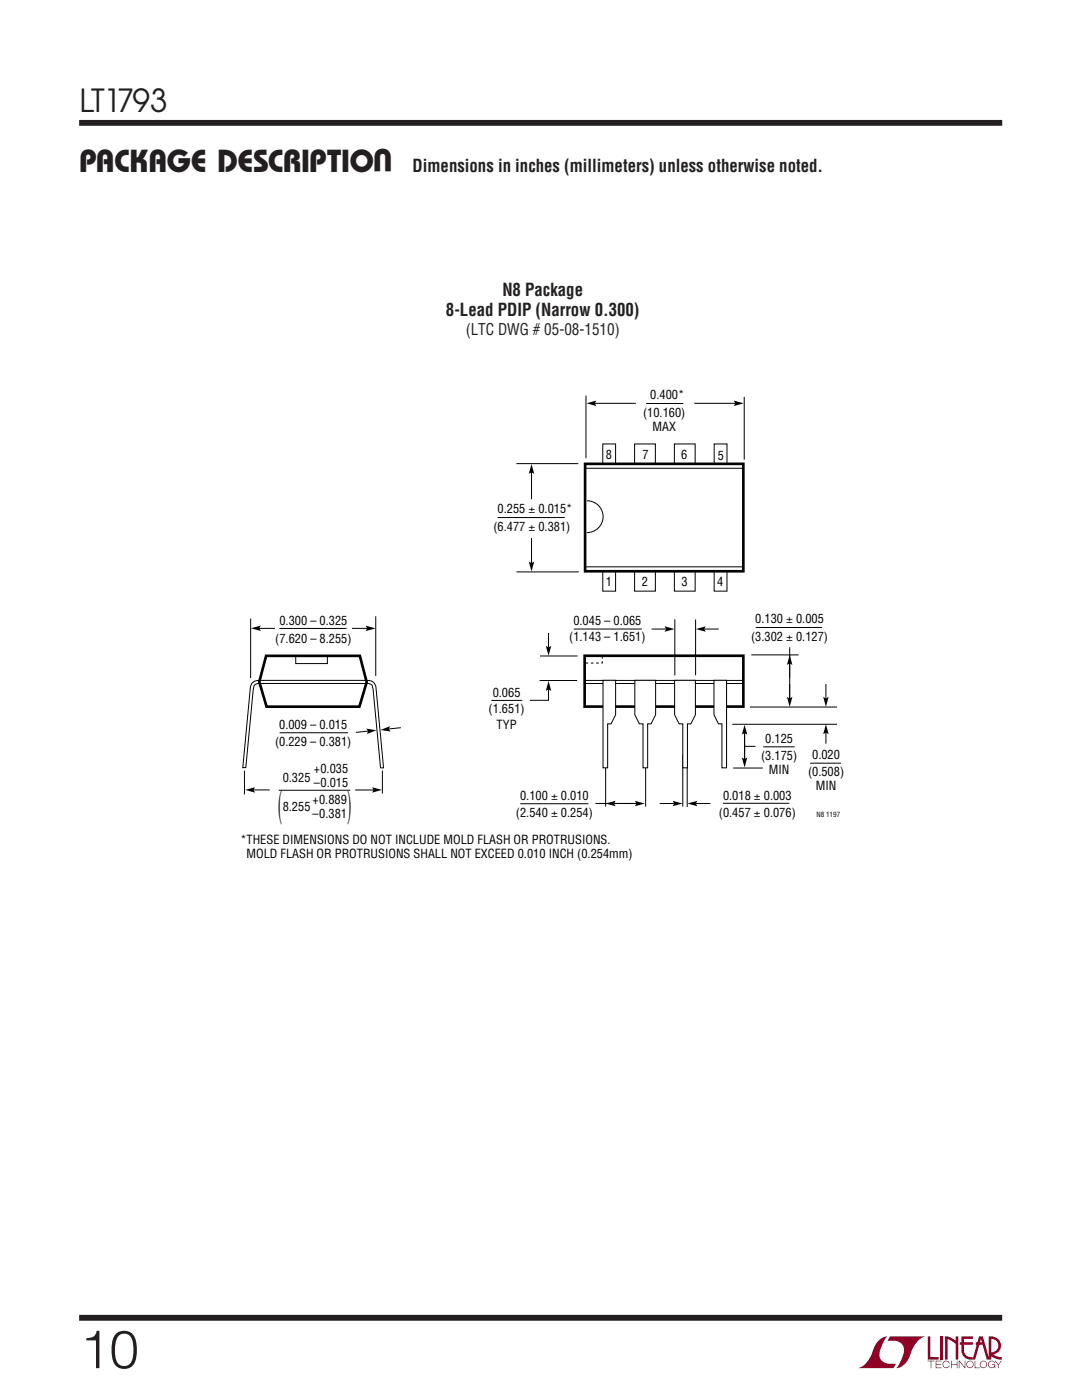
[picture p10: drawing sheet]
<svg xmlns="http://www.w3.org/2000/svg" width="216mm" height="279mm" viewBox="0 0 216 279" stroke-linecap="round" stroke-linejoin="round" font-family="sans-serif">
<path d="M15.8 24.5h184.2M15.8 263h184.2" fill="none" stroke="#231f20" stroke-width="1.2" stroke-linecap="butt"/>
<g fill="#900126">
<path d="M185.1 266.7h.5v4.1h1.7v.5h-2.2z"/>
<path d="M175.6 267.3l.5-.3 1-.3a5.2 5.2 0 0 0-1.6 4.2 2.65 2.65 0 0 0 3.3 1.3l-.5 .8h-7.2a5 5 0 0 0 3.2-3.8l.4-.8z"/>
<path d="M177.6 266.7h7.1a5 5 0 0 0-3.1 3.9 3.3 3.3 0 0 1-2.8 2.4 5.2 5.2 0 0 0 1.5-4.2 2.65 2.65 0 0 0-3.2-1.2z"/>
<path d="M187.7 266.7h.5v4.6h-.5z"/>
<path d="M188.6 266.7l1.1 .2 1 .7v-.9h.5v4.6h-.5v-3.1l-1.6-1v4.1h-.5z"/>
<path d="M185.1 271.6h1.3v.1h-.6v1.3h-.1v-1.3h-.6z"/>
<path d="M186.7 271.6h1.1v.1h-1v.5h1v.1h-1v.6h1.1v.1h-1.2z"/>
<path d="M189.8 271.6h.1v.6h1v-.6h.2v1.4h-.2v-.7h-1v.7h-.1z"/>
<path d="M191.3 271.6h.2l1 1.2v-1.2h.1v1.4h-.1l-1.1-1.3v1.3h-.1z"/>
<path d="M194.5 271.6h.1v1.3h1v.1h-1.1z"/>
<path d="M198.5 271.6h.2l.5 .7 .5-.7h.2l-.6 .8v.6h-.2v-.6z"/>
<path d="M191.8 266.7h2.3v.5h-1.7v.7h1.7v.5h-1.7v1.2a1.35 1.35 0 0 0 1.7 1.2v.5l1.3-4.6h.7l1.2 4.2v-4.2a1.88 1.88 0 0 1 2.4 1.4 1.88 1.88 0 0 1-1.5 2.3l.8 .3 .9 .1v.5h-.4a3.4 3.4 0 0 1-1.9-.7v-.7a1.37 1.37 0 0 0 1.6-1.2 1.37 1.37 0 0 0-1.4-1.5v4.1h-.9l-.8-2.9h-1.4v-.5h1.2l-.2-.7-1.1 4.1a2.1 2.1 0 0 1-2.7-1.3l-.1-1.6h-.3v-.5h.3z"/>
<path d="M193 271.8a.74 .74 0 0 1 1.2 .1 .74 .74 0 0 1-.4 1.1 .74 .74 0 0 1-1-.7h.2a.6 .6 0 0 0 .8 .5 .6 .6 0 0 0 .2-1 .6 .6 0 0 0-1 .3v.2h-.2z"/>
<path d="M195.7 271.8a.74 .74 0 0 1 1.2 .1 .74 .74 0 0 1-.4 1.1 .74 .74 0 0 1-1-.7h.1a.6 .6 0 0 0 .9 .5 .6 .6 0 0 0 .2-1 .6 .6 0 0 0-1 .3l-.1 .2h-.1z"/>
<path d="M197.3 271.8a.73 .73 0 0 1 1.3 .2h-.2a.6 .6 0 0 0-.9-.2 .6 .6 0 0 0 .1 1 .6 .6 0 0 0 .9-.4h-.5v-.1h.6v.7h-.1v-.3a.74 .74 0 0 1-1.1 .2 .74 .74 0 0 1-.1-1.1z"/>
<path d="M188.3 271.8a.73 .73 0 0 1 1.2 .3h-.1a.6 .6 0 0 0-.9-.3 .6 .6 0 0 0-.1 1 .6 .6 0 0 0 1-.3h.1a.74 .74 0 0 1-1.1 .4 .74 .74 0 0 1-.1-1.1z"/>
</g>
<path d="M107.7 135.8h7.5M134.7 123.6v11.2M138.8 123.6v11.2M149.9 130.7h9.5M157.6 129.2v10.9M120.8 150.4v10.6M128.8 150.4v10.6M146.1 144.5h20.9M146.3 153.3h5.9" fill="none" stroke="#000" stroke-width=".2"/>
<path d="M116.7 130.9h31.6v10.1h-31.6z" fill="none" stroke="#000" stroke-width=".53"/>
<g fill="#fff" stroke="#000" stroke-width=".2">
<path d="M148.6 146.2v6.7z"/>
<path d="M148.6 149h2.2z"/>
</g>
<g fill="none" stroke="#000" stroke-width=".2">
<path d="M98 139.8h6.2M107.8 130.9h7.4M109.5 137.3v2.5h-3.8M114.5 125.5h13.6M116.7 135.8h31.7M116.7 136.4h31.7M150.8 125.2h13.2M136.2 150.6v10.4M137.1 150.6v10.5M149.6 141.1h17.4M152.3 149h6.3M161.7 152.3h6.1"/>
<path d="M103.8 160.4h13.6M118.8 160.3h8.2M144.3 160.3h13.2"/>
</g>
<path d="M120.2 130.9v1.4h-3.5" fill="none" stroke="#000" stroke-width=".2" stroke-dasharray=".5 .5" stroke-linecap="butt"/>
<g fill="#fff" stroke="#000" stroke-width=".2">
<path d="M126.7 135.8h4.1v6.9l-.9 1.8h-.7v8.7h-.9v-8.7h-.7l-.9-1.8z"/>
<path d="M120.3 135.8h2.5v6.9l-.9 1.8h-.6v8.7h-1z"/>
<path d="M142.5 135.8h2.5v17.4h-.9v-8.7h-.7l-.9-1.8z"/>
<path d="M134.6 135.8h4.2v6.9l-.9 1.8h-.7v8.7h-1v-8.7h-.7l-.9-1.8z"/>
</g>
<g fill="none" stroke="#000" stroke-width=".2">
<path d="M116.9 78.9v12.6M148.5 79.2v12.5M103 92.5h12.4M120.3 88.6h2.5v29.4h-2.5zM126.6 88.6h4.2v29.4h-4.2zM128.9 80.5h7.4M134.6 88.6h4.1v29.4h-4.1zM142.5 88.6h2.6v29.4h-2.6zM99.3 103.3h13.4M103 114.1h12.5M50 123.5v11.8M51 125.4h22.8"/>
<path d="M59 131v1.4h6.3v-1.4M75 123v11.9M48.8 153.8v4.7M50.5 157.6h3.3M55.8 146.2h13.7M70.9 157.7h4M76.3 153.8v4.6"/>
</g>
<path d="M53.1 130.9h18.7l1.4 5.2-1.5 4.9h-18.5l-1.5-4.9z" fill="none" stroke="#000" stroke-width=".53"/>
<path d="M54.8 124h15.4v3.5h-15.4z" fill="#fff"/>
<path d="M51.6 135.8h21.7M51.7 136.4h21.7M51.8 135.8a1.59 1.59 0 0 0-1.8 1.2l-1.6 16.2h.6l1.6-15.8a.91 .91 0 0 1 1.1-1M55.7 125.4h13.5M73.2 135.8a1.59 1.59 0 0 1 1.8 1.2l1.5 16.2h-.6l-1.5-15.8a.91 .91 0 0 0-1.1-1M55.6 157.7h14.3" fill="none" stroke="#000" stroke-width=".2"/>
<path d="M116.7 92.6h31.6v21.4h-31.6z" fill="#fff" stroke="#000" stroke-width=".53"/>
<path d="M116.7 93.5h31.6M116.7 113.1h31.6" fill="none" stroke="#000" stroke-width=".2"/>
<path d="M117.1 99.9a3.2 3.2 0 0 1 3.2 3.2 3.2 3.2 0 0 1-3.2 3.2z" fill="#fff" stroke="#000" stroke-width=".2"/>
<g fill="#000">
<path d="M106.1 92.6l.5 2-.5-.3-.6 .3zM117 80.5l2-.6-.3 .6 .3 .5zM146.4 79.9l2 .6-2 .5 .3-.5zM105.5 112.1l.6 .3 .5-.3-.5 2zM50.1 125.4l2-.6-.4 .6 .4 .5zM73 124.9l1.9 .5-1.9 .6 .3-.6zM109.5 135.9l.5 2-.5-.3-.6 .3zM108.9 128.9l.6 .3 .5-.3-.5 2zM132.6 125l2 .5-2 .6 .3-.6zM138.8 125.5l2-.5-.3 .5 .3 .6zM157.6 130.7l.5 2-.5-.3-.6 .3zM157 139.1l.6 .3 .5-.3-.5 2z"/>
<path d="M164.3 139.1l.5 .3 .5-.3-.5 2zM48.9 157.6l2-.5-.3 .5 .3 .6zM73.1 145.4l2 .3-1.9 .8 .3-.6zM74.2 157.1l2 .5-2 .6 .4-.6zM75.9 145.7l1.9-.8-.2 .6 .3 .5zM148 151.2l.6 .3 .5-.3-.5 1.9zM148.6 144.6l.5 2-.5-.3-.6 .3zM164.8 144.5l.5 2-.5-.3-.5 .3zM120.9 160.4l1.9-.6-.3 .6 .3 .5zM126.7 159.8l2 .6-2 .5 .3-.5zM134.2 159.8l2 .6-2 .5 .3-.5zM137.2 160.4l2-.6-.4 .6 .4 .5z"/>
</g>
<g fill="none" stroke="#000" stroke-width=".2">
<path d="M106.1 94.2v5.4M118.6 80.5h8.3M138.5 80.5h8.3M106.1 107.4v5M109.5 126.3v3M130 125.5h3M140.5 125.5h2.9M157.6 132.3v3M157.6 136.5v2.9M164.8 136.5v2.9M73.6 145.9l-2.6 .3M80 145.2l-2.6 .3"/>
<path d="M148.6 146.3v5.2M164.8 146.2v2.2M122.5 160.4h4.5M131.6 160.4h3M138.8 160.4h2.9"/>
</g>
<text font-size="10.6" fill="#231f20" x="16" y="273">10</text>
<g font-size="7.4">
<text x="55.5" y="163.1">(</text>
<text x="69.3" y="163.1">)</text>
</g>
<g font-size="6.4" fill="#231f20">
<text x="78.3" y="29.8" transform="rotate(-180 78.3 29.8)">U</text>
<text x="15.8" y="34.3">PACKAGE DESCRIPTIO</text>
</g>
<text font-size="6.3" fill="#231f20" x="15.9" y="22.3">LT1793</text>
<g font-size="3.5" fill="#231f20">
<text x="82.3" y="34.2">Dimensions in inches (millimeters) unless otherwise noted.</text>
<text x="100.2" y="59.1">N8 Package</text>
<text x="89" y="63">8-Lead PDIP (Narrow 0.300)</text>
</g>
<text font-size="3.2" fill="#231f20" x="92.9" y="66.9">(LTC DWG # 05-08-1510)</text>
<g font-size="2.5">
<text x="128.3" y="83.1">(10.160)</text>
<text x="129.8" y="79.6">0.400*</text>
<text x="130.2" y="86">MAX</text>
<text x="120.9" y="91.6">8</text>
<text x="128.2" y="91.6">7</text>
<text x="135.9" y="91.6">6</text>
<text x="143.2" y="91.9">5</text>
<text x="98.5" y="106">(6.477 ± 0.381)</text>
<text x="99.3" y="102.5">0.255 ± 0.015*</text>
<text x="120.9" y="116.9">1</text>
<text x="128" y="116.9">2</text>
<text x="136" y="117">3</text>
<text x="143.1" y="116.9">4</text>
<text x="55.7" y="124.7">0.300 – 0.325</text>
<text x="114.4" y="124.8">0.045 – 0.065</text>
<text x="150.7" y="124.4">0.130 ± 0.005</text>
<text x="54.9" y="128.2">(7.620 – 8.255)</text>
<text x="113.6" y="128">(1.143 – 1.651)</text>
<text x="149.9" y="127.9">(3.302 ± 0.127)</text>
<text x="97.5" y="142.3">(1.651)</text>
<text x="98.3" y="139.1">0.065</text>
<text x="54.9" y="149">(0.229 – 0.381)</text>
<text x="55.7" y="145.4">0.009 – 0.015</text>
<text x="99.1" y="145.4">TYP</text>
<text x="152.7" y="148.2">0.125</text>
<text x="56.4" y="156">0.325</text>
<text x="62.6" y="154.2">+0.035</text>
<text x="151.9" y="151.7">(3.175)</text>
<text x="153.4" y="154.6">MIN</text>
<text x="161.2" y="154.9">(0.508)</text>
<text x="162.1" y="151.4">0.020</text>
<text x="56.4" y="161.9">8.255</text>
<text x="62.4" y="160.4">+0.889</text>
<text x="62.6" y="157">–0.015</text>
<text x="103.8" y="159.6">0.100 ± 0.010</text>
<text x="144.3" y="159.6">0.018 ± 0.003</text>
<text x="162.8" y="157.7">MIN</text>
<text x="62.4" y="163.2">–0.381</text>
<text x="103" y="163.1">(2.540 ± 0.254)</text>
<text x="143.4" y="163.1">(0.457 ± 0.076)</text>
<text x="48" y="168.5">*THESE DIMENSIONS DO NOT INCLUDE MOLD FLASH OR PROTRUSIONS.</text>
<text x="49.2" y="171.3">MOLD FLASH OR PROTRUSIONS SHALL NOT EXCEED 0.010 INCH (0.254mm)</text>
</g>
<text font-size="1.4" x="162.9" y="163.1">N8 1197</text>
</svg>
